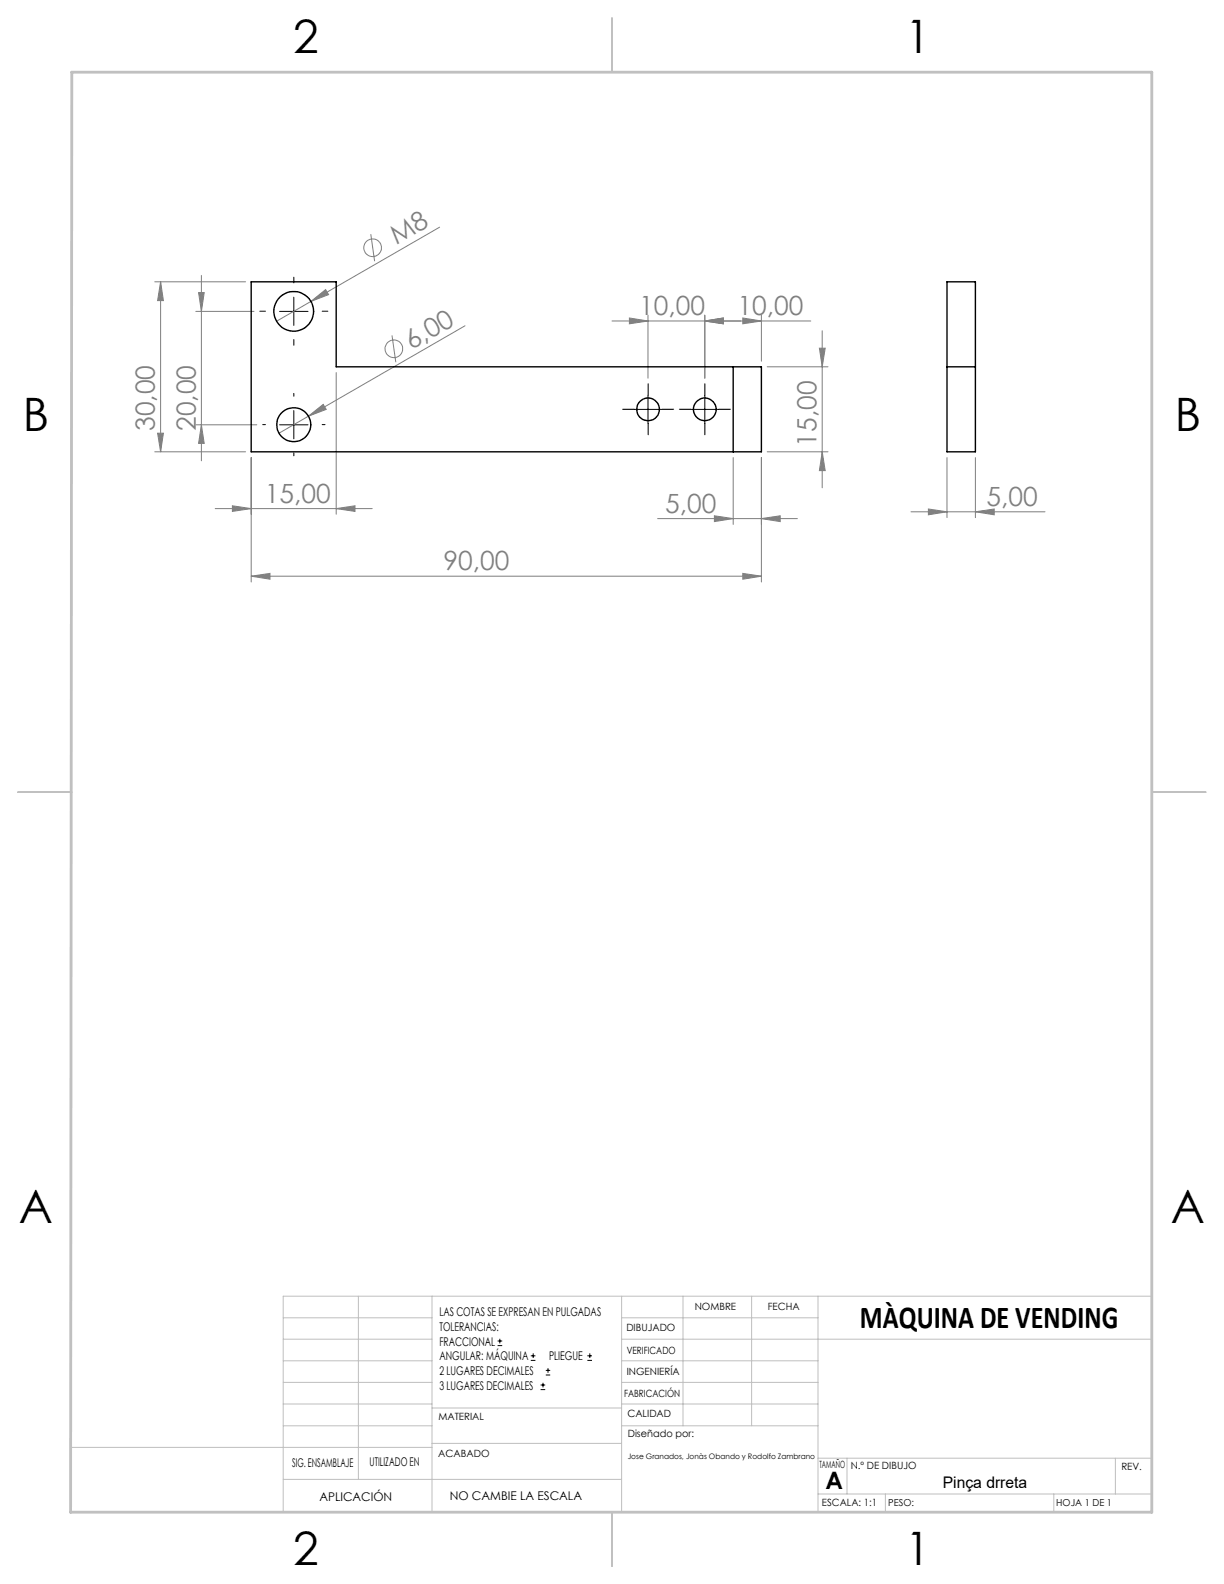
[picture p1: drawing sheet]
<svg xmlns="http://www.w3.org/2000/svg" width="216mm" height="279mm" viewBox="0 0 216 279" stroke-linecap="round" stroke-linejoin="round" font-family="sans-serif">
<g fill="none" stroke="#c0c0c0" stroke-width=".18">
<path d="M50 232.4h26.2M50 236.2h26.2M63.2 228.6v32.3M76.2 228.6v38.1M109.6 228.6v38.1M109.6 232.4h34.7M109.6 236.2h93.6M120.5 228.6v22.9M132.6 228.6v22.9M144.3 228.6v38.1M203.2 228.6h-153.2v38.1M12.5 255.3h63.7"/>
<path d="M50 243.8h26.2M50 251.5h26.2M50 240h26.2M50 247.7h26.2M76.2 254.6h33.4M76.2 248.4h33.4M109.6 243.8h34.7M109.6 251.5h34.7M109.6 240h34.7M109.6 247.7h34.7M144.3 257.2h58.9M149.4 257.2v6.3"/>
<path d="M196.7 257.2v6.3M50 260.9h59.6M144.3 263.5h58.9M156.2 263.5v3.2M185.9 263.5v3.2"/>
</g>
<path d="M108 3.2v9.5M3.1 139.7h9.6M203.2 139.7h9.5M108 266.7v9.6" fill="none" stroke="#c0c0c0" stroke-width=".25"/>
<path d="M12.7 12.7h190.5v254h-190.7z" fill="none" stroke="#c0c0c0" stroke-width=".5"/>
<g fill="none" stroke="#808080" stroke-width=".18">
<path d="M27.3 49.7h16M28.3 49.7l.5 3.3h-1zM28.3 49.7v30M34.5 54.9h10.3M35 51.6h1l-.5 3.3zM35.5 48.6v32.7M54.9 53.2l2.5-2.1 .6 .9zM65.4 41.3l.7 4.8M69.1 59.2l.7 4.7M77.5 40.1l-28.7 16.6M82 57.5l-27.6 15.9M107.9 56.6h35.1"/>
<path d="M111 56.1l3.3 .5-3.3 .5zM114.3 55.6v11.1M124.3 56.6l3.3-.5v1zM124.3 55.6v11.1M131 56.1l3.3 .5-3.3 .5zM134.3 55.6v8.1M145 58.3v27.7M27.3 79.7h16M27.8 76.4h1l-.5 3.3zM34.5 74.9h10.8M35.5 74.9l.5 3.3h-1zM54.4 73.4l2.6-2.1 .5 .9z"/>
<path d="M54.4 73.4l-5.2 3M59.3 65.7v25M135.3 79.7h10.8M135.3 64.7h10.8M144.5 61.4h1.1l-.6 3.3zM145 79.7l.6 3.3h-1.1zM38 89.7h27.7M41 89.2l3.3 .5-3.3 .5zM44.3 80.7v22M59.3 89.7l3.3-.5v1zM116 91.5h24.7M126 91l3.3 .5-3.3 .5z"/>
<path d="M129.3 80.7v11.8M134.3 91.5l3.3-.5v1zM134.3 80.7v22M160.7 90.3h23.6M163.8 89.8l3.2 .5-3.2 .5zM167 80.7v10.6M172 90.3l3.4-.5v1zM172 80.7v10.6M44.3 101.6l3.3-.5v1.1zM44.3 101.6h90M131 101.1l3.3 .5-3.3 .6z"/>
<circle cx="65.7" cy="43.7" r="1.55"/>
<circle cx="69.5" cy="61.5" r="1.56"/>
</g>
<g fill="none" stroke="#000" stroke-width=".18" stroke-dasharray="15.2 1.3 1.3 1.3">
<path d="M46.8 54.9h-1M51.8 49.9v-1M51.8 59.9v1M56.8 54.9h1M46.8 74.9h-.5M51.8 69.9v-.5M51.8 79.9v.5M56.8 74.9h.5M111.8 72.2h-2M114.3 69.7v-2M114.3 74.7v2M116.8 72.2h2"/>
<path d="M121.8 72.2h-2M124.3 69.7v-2M124.3 74.7v2M126.8 72.2h2"/>
</g>
<path d="M49.3 54.9h5M51.8 52.4v5M49.3 74.9h5M51.8 72.4v5M111.8 72.2h5M114.3 69.7v5M121.8 72.2h5M124.3 69.7v5" fill="none" stroke="#000" stroke-width=".18"/>
<g fill="#808080">
<path d="M54.9 53.2l2.5-2.1 .6 .9z"/>
<path d="M54.4 73.4l2.6-2.1 .5 .9z"/>
<path d="M124.3 56.6l3.3-.5v1zM111 56.1l3.3 .5-3.3 .5z"/>
<path d="M44.3 101.6l3.3-.5v1.1zM131 101.1l3.3 .5-3.3 .6zM126 91l3.3 .5-3.3 .5zM134.3 91.5l3.3-.5v1zM124.3 56.6l3.3-.5v1zM131 56.1l3.3 .5-3.3 .5zM41 89.2l3.3 .5-3.3 .5zM59.3 89.7l3.3-.5v1zM163.8 89.8l3.2 .5-3.2 .5zM172 90.3l3.4-.5v1z"/>
<path d="M145 79.7l.6 3.3h-1.1zM144.5 61.4h1.1l-.6 3.3zM27.8 76.4h1l-.5 3.3zM28.3 49.7l.5 3.3h-1z"/>
<path d="M35 51.6h1l-.5 3.3zM35.5 74.9l.5 3.3h-1z"/>
</g>
<g fill="none" stroke="#000" stroke-width=".25">
<path d="M44.3 49.7h15v15h75v15h-90zM167 49.7h5v30h-5zM129.3 64.7v15M167 64.7h5"/>
<circle cx="51.8" cy="54.9" r="3.5"/>
<circle cx="51.8" cy="74.9" r="3"/>
<circle cx="114.3" cy="72.2" r="2"/>
<circle cx="124.3" cy="72.2" r="2"/>
</g>
<g fill="none" stroke="#000" stroke-width=".18">
<path d="M87.8 237.3h.8M87.8 236.5h.8M88.2 236.1v.9M93.6 240h.8M93.6 239.1h.8M94.1 238.7v.8M103.6 240h.8M103.6 239.1h.8M104 238.7v.8M95.4 245.1h.8M95.4 244.3h.8M95.8 243.9v.8"/>
<path d="M96.3 242.5h.7M96.3 241.7h.7M96.7 241.3v.8"/>
</g>
<g font-size="8.1">
<text x="51.7" y="9.3">2</text>
<text x="159.7" y="9.3">1</text>
<text x="4" y="76">B</text>
<text x="207.2" y="76">B</text>
<text x="3.3" y="215.7">A</text>
<text x="206.5" y="215.7">A</text>
<text x="51.7" y="276">2</text>
<text x="159.7" y="276">1</text>
</g>
<text font-size="5.6" x="151.7" y="234.3">MÀQUINA DE VENDING</text>
<g font-size="4.7" fill="#808080">
<text x="69.9" y="43.2" transform="rotate(-30 69.9 43.2)">M8</text>
<text x="112.7" y="55.6">10,00</text>
<text x="130.1" y="55.6">10,00</text>
<text x="72.6" y="61.7" transform="rotate(-30 72.6 61.7)">6,00</text>
<text x="27.3" y="76" transform="rotate(-90 27.3 76)">30,00</text>
<text x="34.5" y="76" transform="rotate(-90 34.5 76)">20,00</text>
<text x="144" y="78.8" transform="rotate(-90 144 78.8)">15,00</text>
<text x="46.7" y="88.7">15,00</text>
<text x="174" y="89.3">5,00</text>
<text x="117.3" y="90.5">5,00</text>
<text x="78.2" y="100.6">90,00</text>
</g>
<text font-size="4.2" x="145.6" y="262.7">A</text>
<text font-size="2.8" x="166.3" y="262.5">Pinça drreta</text>
<g font-size="2.1">
<text x="77.5" y="232.2">LAS COTAS SE EXPRESAN EN PULGADAS</text>
<text x="77.5" y="234.7">TOLERANCIAS:</text>
<text x="77.5" y="237.3">FRACCIONAL</text>
<text x="77.5" y="239.9">ANGULAR: MÁQUINA</text>
<text x="96.9" y="239.9">PLIEGUE</text>
<text x="77.5" y="242.5">2 LUGARES DECIMALES</text>
<text x="77.5" y="245.1">3 LUGARES DECIMALES</text>
<text x="51.5" y="258.7">SIG. ENSAMBLAJE</text>
<text x="65.2" y="258.6">UTILIZADO EN</text>
<text x="56.3" y="264.8">APLICACIÓN</text>
<text x="79.3" y="264.6">NO CAMBIE LA ESCALA</text>
</g>
<g font-size="1.8">
<text x="122.5" y="231.1">NOMBRE</text>
<text x="135.4" y="231.1">FECHA</text>
<text x="110.5" y="234.8">DIBUJADO</text>
<text x="110.5" y="238.9">VERIFICADO</text>
<text x="110.6" y="242.5">INGENIERÍA</text>
<text x="77.3" y="250.5">MATERIAL</text>
<text x="110.1" y="246.4">FABRICACIÓN</text>
<text x="110.7" y="250">CALIDAD</text>
<text x="77.3" y="257">ACABADO</text>
<text x="110.7" y="253.5">Diseñado por:</text>
<text x="144.5" y="258.9">TAMAÑO</text>
<text x="150.1" y="259.1">N.º DE DIBUJO</text>
<text x="197.8" y="259.2">REV.</text>
<text x="145" y="265.7">ESCALA: 1:1</text>
</g>
<g font-size="1.7">
<text x="156.7" y="265.7">PESO:</text>
<text x="186.3" y="265.7">HOJA 1 DE 1</text>
</g>
<text font-size="1.3" x="110.7" y="257.4">Jose Granados, Jonàs Obando y Rodolfo Zambrano</text>
</svg>
